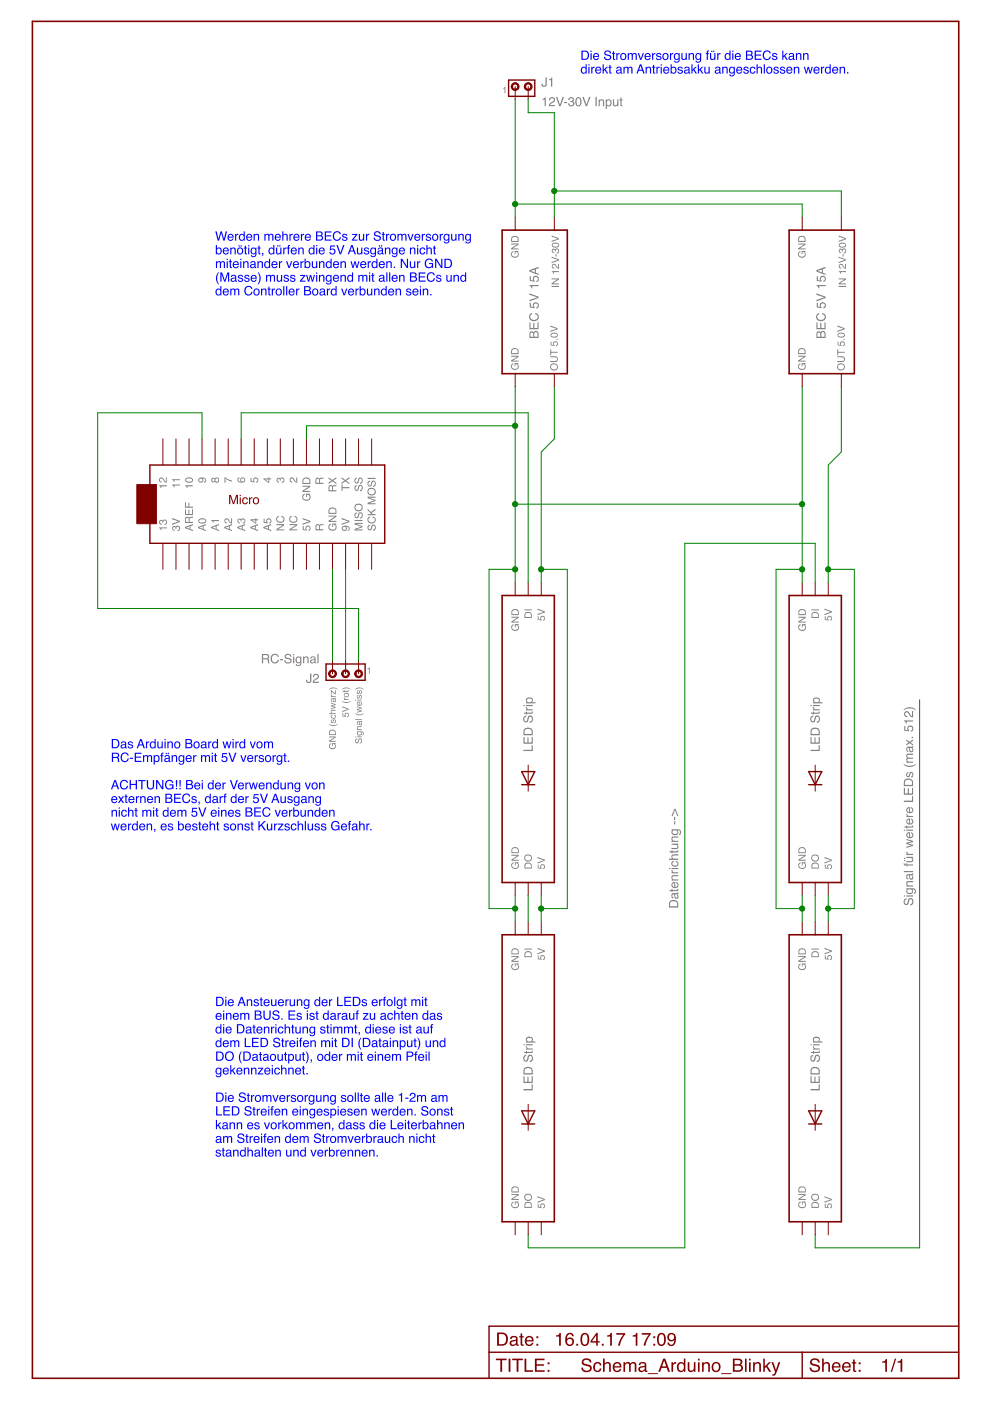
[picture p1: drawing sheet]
<?xml version="1.0" encoding="utf-8"?>
<!DOCTYPE eagle SYSTEM "eagle.dtd">
<eagle version="7.3.0">
<drawing>
<settings>
<setting alwaysvectorfont="no"/>
<setting verticaltext="up"/>
</settings>
<grid distance="0.1" unitdist="inch" unit="inch" style="lines" multiple="1" display="no" altdistance="0.01" altunitdist="inch" altunit="inch"/>
<schematic xreflabel="%F%N/%S.%C%R" xrefpart="/%S.%C%R">
<libraries>
<library name="con-amp">
<symbols>
<symbol name="MTA-1_2">
<wire x1="-1.27" y1="1.27" x2="-1.27" y2="-1.905" width="0.254" layer="94"/>
<wire x1="3.81" y1="-1.905" x2="-1.27" y2="-1.905" width="0.254" layer="94"/>
<wire x1="3.81" y1="-1.905" x2="3.81" y2="1.27" width="0.254" layer="94"/>
<wire x1="-1.27" y1="1.27" x2="3.81" y2="1.27" width="0.254" layer="94"/>
<circle x="0" y="0" radius="0.635" width="0.254" layer="94"/>
<circle x="2.54" y="0" radius="0.635" width="0.254" layer="94"/>
<text x="5.08" y="0" size="1.778" layer="95">&gt;NAME</text>
<text x="5.08" y="-3.81" size="1.778" layer="96">&gt;VALUE</text>
<text x="-2.54" y="-1.27" size="1.27" layer="95">1</text>
<pin name="1" x="0" y="-2.54" visible="off" length="short" direction="pas" rot="R90"/>
<pin name="2" x="2.54" y="-2.54" visible="off" length="short" direction="pas" rot="R90"/>
</symbol>
<symbol name="MTA-1_3">
<wire x1="-3.81" y1="1.27" x2="-3.81" y2="-1.905" width="0.254" layer="94"/>
<wire x1="3.81" y1="-1.905" x2="-3.81" y2="-1.905" width="0.254" layer="94"/>
<wire x1="3.81" y1="-1.905" x2="3.81" y2="1.27" width="0.254" layer="94"/>
<wire x1="-3.81" y1="1.27" x2="3.81" y2="1.27" width="0.254" layer="94"/>
<circle x="-2.54" y="0" radius="0.635" width="0.254" layer="94"/>
<circle x="0" y="0" radius="0.635" width="0.254" layer="94"/>
<circle x="2.54" y="0" radius="0.635" width="0.254" layer="94"/>
<text x="5.08" y="0" size="1.778" layer="95">&gt;NAME</text>
<text x="5.08" y="-3.81" size="1.778" layer="96">&gt;VALUE</text>
<text x="-5.08" y="-1.27" size="1.27" layer="95">1</text>
<pin name="1" x="-2.54" y="-2.54" visible="off" length="short" direction="pas" rot="R90"/>
<pin name="3" x="2.54" y="-2.54" visible="off" length="short" direction="pas" rot="R90"/>
<pin name="2" x="0" y="-2.54" visible="off" length="short" direction="pas" rot="R90"/>
</symbol>
</symbols>
<devicesets>
<deviceset name="350428-1" prefix="J">
<gates>
<gate name="G$1" symbol="MTA-1_2" x="0" y="0"/>
</gates>
<devices>
<device name="" package="350428-1">
<connects>
<connect gate="G$1" pin="1" pad="1"/>
<connect gate="G$1" pin="2" pad="2"/>
</connects>
<technologies>
<technology name=""/>
</technologies>
</device>
</devices>
</deviceset>
<deviceset name="350429-1" prefix="J">
<gates>
<gate name="G$1" symbol="MTA-1_3" x="0" y="0"/>
</gates>
<devices>
<device name="" package="350429-1">
<connects>
<connect gate="G$1" pin="1" pad="1"/>
<connect gate="G$1" pin="2" pad="2"/>
<connect gate="G$1" pin="3" pad="3"/>
</connects>
<technologies>
<technology name=""/>
</technologies>
</device>
</devices>
</deviceset>
</devicesets>
</library>
<library name="docu-dummy">
<symbols>
<symbol name="DIODE">
<wire x1="-1.27" y1="-1.27" x2="1.27" y2="0" width="0.254" layer="94"/>
<wire x1="1.27" y1="0" x2="-1.27" y2="1.27" width="0.254" layer="94"/>
<wire x1="1.27" y1="1.27" x2="1.27" y2="0" width="0.254" layer="94"/>
<wire x1="-1.27" y1="1.27" x2="-1.27" y2="-1.27" width="0.254" layer="94"/>
<wire x1="1.27" y1="0" x2="1.27" y2="-1.27" width="0.254" layer="94"/>
<wire x1="-2.54" y1="0" x2="2.54" y2="0" width="0.1524" layer="94"/>
</symbol>
</symbols>
<devicesets>
<deviceset name="DIODE" prefix="D">
<gates>
<gate name="G$1" symbol="DIODE" x="0" y="0"/>
</gates>
<devices>
<device name="">
<technologies>
<technology name=""/>
</technologies>
</device>
</devices>
</deviceset>
</devicesets>
</library>
<library name="frames">
<symbols>
<symbol name="DOCSMAL">
<wire x1="88.9" y1="0" x2="88.9" y2="5.08" width="0.254" layer="94"/>
<wire x1="88.9" y1="5.08" x2="149.86" y2="5.08" width="0.254" layer="94"/>
<wire x1="149.86" y1="5.08" x2="149.86" y2="0" width="0.254" layer="94"/>
<wire x1="149.86" y1="5.08" x2="180.34" y2="5.08" width="0.254" layer="94"/>
<wire x1="88.9" y1="5.08" x2="88.9" y2="10.16" width="0.254" layer="94"/>
<wire x1="88.9" y1="10.16" x2="180.34" y2="10.16" width="0.254" layer="94"/>
<text x="90.17" y="6.35" size="2.54" layer="94">Date:</text>
<text x="101.6" y="6.35" size="2.54" layer="94">&gt;LAST_DATE_TIME</text>
<text x="151.13" y="1.27" size="2.54" layer="94">Sheet:</text>
<text x="165.1" y="1.27" size="2.54" layer="94">&gt;SHEET</text>
<text x="90.17" y="1.27" size="2.54" layer="94">TITLE:</text>
<text x="106.68" y="1.27" size="2.54" layer="94">&gt;DRAWING_NAME</text>
<frame x1="0" y1="0" x2="180.34" y2="264.16" columns="4" rows="4" layer="94" border-left="no" border-top="no" border-right="no" border-bottom="no"/>
</symbol>
</symbols>
<devicesets>
<deviceset name="A4-SMALL-DOCFIELD" prefix="FRAME" uservalue="yes">
<gates>
<gate name="/1" symbol="DOCSMAL" x="0" y="0"/>
</gates>
<devices>
<device name="">
<technologies>
<technology name=""/>
</technologies>
</device>
</devices>
</deviceset>
</devicesets>
</library>
<library name="adafruit">
<symbols>
<symbol name="ARDUINOMICRO">
<pin name="12" x="-20.32" y="12.7" visible="pin" length="middle" rot="R270"/>
<pin name="11" x="-17.78" y="12.7" visible="pin" length="middle" rot="R270"/>
<pin name="10" x="-15.24" y="12.7" visible="pin" length="middle" rot="R270"/>
<pin name="9" x="-12.7" y="12.7" visible="pin" length="middle" rot="R270"/>
<pin name="8" x="-10.16" y="12.7" visible="pin" length="middle" rot="R270"/>
<pin name="7" x="-7.62" y="12.7" visible="pin" length="middle" rot="R270"/>
<pin name="6" x="-5.08" y="12.7" visible="pin" length="middle" rot="R270"/>
<pin name="5" x="-2.54" y="12.7" visible="pin" length="middle" rot="R270"/>
<pin name="4" x="0" y="12.7" visible="pin" length="middle" rot="R270"/>
<pin name="3" x="2.54" y="12.7" visible="pin" length="middle" rot="R270"/>
<pin name="2" x="5.08" y="12.7" visible="pin" length="middle" rot="R270"/>
<pin name="GND@1" x="7.62" y="12.7" visible="pin" length="middle" rot="R270"/>
<pin name="R@2" x="10.16" y="12.7" visible="pin" length="middle" rot="R270"/>
<pin name="RX" x="12.7" y="12.7" visible="pin" length="middle" rot="R270"/>
<pin name="TX" x="15.24" y="12.7" visible="pin" length="middle" rot="R270"/>
<pin name="SS" x="17.78" y="12.7" visible="pin" length="middle" rot="R270"/>
<pin name="MOSI" x="20.32" y="12.7" visible="pin" length="middle" rot="R270"/>
<pin name="SCK" x="20.32" y="-12.7" visible="pin" length="middle" rot="R90"/>
<pin name="MISO" x="17.78" y="-12.7" visible="pin" length="middle" rot="R90"/>
<pin name="9V" x="15.24" y="-12.7" visible="pin" length="middle" rot="R90"/>
<pin name="GND" x="12.7" y="-12.7" visible="pin" length="middle" rot="R90"/>
<pin name="R@1" x="10.16" y="-12.7" visible="pin" length="middle" rot="R90"/>
<pin name="5V" x="7.62" y="-12.7" visible="pin" length="middle" rot="R90"/>
<pin name="NC@1" x="5.08" y="-12.7" visible="pin" length="middle" rot="R90"/>
<pin name="NC@2" x="2.54" y="-12.7" visible="pin" length="middle" rot="R90"/>
<pin name="A5" x="0" y="-12.7" visible="pin" length="middle" rot="R90"/>
<pin name="A4" x="-2.54" y="-12.7" visible="pin" length="middle" rot="R90"/>
<pin name="A3" x="-5.08" y="-12.7" visible="pin" length="middle" rot="R90"/>
<pin name="A2" x="-7.62" y="-12.7" visible="pin" length="middle" rot="R90"/>
<pin name="A1" x="-10.16" y="-12.7" visible="pin" length="middle" rot="R90"/>
<pin name="A0" x="-12.7" y="-12.7" visible="pin" length="middle" rot="R90"/>
<pin name="AREF" x="-15.24" y="-12.7" visible="pin" length="middle" rot="R90"/>
<pin name="3V" x="-17.78" y="-12.7" visible="pin" length="middle" rot="R90"/>
<pin name="13" x="-20.32" y="-12.7" visible="pin" length="middle" rot="R90"/>
<wire x1="-22.86" y1="7.62" x2="22.86" y2="7.62" width="0.254" layer="94"/>
<wire x1="22.86" y1="7.62" x2="22.86" y2="-7.62" width="0.254" layer="94"/>
<wire x1="22.86" y1="-7.62" x2="-22.86" y2="-7.62" width="0.254" layer="94"/>
<wire x1="-22.86" y1="-7.62" x2="-22.86" y2="7.62" width="0.254" layer="94"/>
<rectangle x1="-25.4" y1="-3.81" x2="-21.59" y2="3.81" layer="94"/>
<text x="-7.62" y="0" size="1.778" layer="94">Micro</text>
</symbol>
</symbols>
<devicesets>
<deviceset name="ARDUINOMICRO">
<gates>
<gate name="G$1" symbol="ARDUINOMICRO" x="0" y="0"/>
</gates>
<devices>
<device name="" package="ARDUINOMICRO">
<connects>
<connect gate="G$1" pin="10" pad="P$3"/>
<connect gate="G$1" pin="11" pad="P$2"/>
<connect gate="G$1" pin="12" pad="P$1"/>
<connect gate="G$1" pin="13" pad="P$34"/>
<connect gate="G$1" pin="2" pad="P$11"/>
<connect gate="G$1" pin="3" pad="P$10"/>
<connect gate="G$1" pin="3V" pad="P$33"/>
<connect gate="G$1" pin="4" pad="P$9"/>
<connect gate="G$1" pin="5" pad="P$8"/>
<connect gate="G$1" pin="5V" pad="P$23"/>
<connect gate="G$1" pin="6" pad="P$7"/>
<connect gate="G$1" pin="7" pad="P$6"/>
<connect gate="G$1" pin="8" pad="P$5"/>
<connect gate="G$1" pin="9" pad="P$4"/>
<connect gate="G$1" pin="9V" pad="P$20"/>
<connect gate="G$1" pin="A0" pad="P$31"/>
<connect gate="G$1" pin="A1" pad="P$30"/>
<connect gate="G$1" pin="A2" pad="P$29"/>
<connect gate="G$1" pin="A3" pad="P$28"/>
<connect gate="G$1" pin="A4" pad="P$27"/>
<connect gate="G$1" pin="A5" pad="P$26"/>
<connect gate="G$1" pin="AREF" pad="P$32"/>
<connect gate="G$1" pin="GND" pad="P$12"/>
<connect gate="G$1" pin="GND@1" pad="P$21"/>
<connect gate="G$1" pin="MISO" pad="P$19"/>
<connect gate="G$1" pin="MOSI" pad="P$17"/>
<connect gate="G$1" pin="NC@1" pad="P$24"/>
<connect gate="G$1" pin="NC@2" pad="P$25"/>
<connect gate="G$1" pin="R@1" pad="P$13"/>
<connect gate="G$1" pin="R@2" pad="P$22"/>
<connect gate="G$1" pin="RX" pad="P$14"/>
<connect gate="G$1" pin="SCK" pad="P$18"/>
<connect gate="G$1" pin="SS" pad="P$16"/>
<connect gate="G$1" pin="TX" pad="P$15"/>
</connects>
<technologies>
<technology name=""/>
</technologies>
</device>
</devices>
</deviceset>
</devicesets>
</library>
</libraries>
<attributes>
</attributes>
<variantdefs>
</variantdefs>
<classes>
<class number="0" name="default" width="0" drill="0">
</class>
</classes>
<parts>
<part name="J1" library="con-amp" deviceset="350428-1" device="" value="12V-30V Input"/>
<part name="J2" library="con-amp" deviceset="350429-1" device="" value="RC-Signal"/>
<part name="D2" library="docu-dummy" deviceset="DIODE" device=""/>
<part name="D1" library="docu-dummy" deviceset="DIODE" device=""/>
<part name="D3" library="docu-dummy" deviceset="DIODE" device=""/>
<part name="D4" library="docu-dummy" deviceset="DIODE" device=""/>
<part name="FRAME1" library="frames" deviceset="A4-SMALL-DOCFIELD" device=""/>
<part name="U$1" library="adafruit" deviceset="ARDUINOMICRO" device=""/>
</parts>
<sheets>
<sheet>
<plain>
<wire x1="60.96" y1="83.82" x2="60.96" y2="55.88" width="0.3048" layer="94"/>
<wire x1="60.96" y1="55.88" x2="58.42" y2="55.88" width="0.3048" layer="94"/>
<wire x1="58.42" y1="55.88" x2="50.8" y2="55.88" width="0.3048" layer="94"/>
<wire x1="50.8" y1="55.88" x2="48.26" y2="55.88" width="0.3048" layer="94"/>
<wire x1="48.26" y1="55.88" x2="48.26" y2="83.82" width="0.3048" layer="94"/>
<wire x1="48.26" y1="83.82" x2="50.8" y2="83.82" width="0.3048" layer="94"/>
<wire x1="50.8" y1="83.82" x2="58.42" y2="83.82" width="0.3048" layer="94"/>
<wire x1="58.42" y1="83.82" x2="60.96" y2="83.82" width="0.3048" layer="94"/>
<wire x1="58.42" y1="83.82" x2="58.42" y2="86.36" width="0.1524" layer="94"/>
<wire x1="50.8" y1="83.82" x2="50.8" y2="86.36" width="0.1524" layer="94"/>
<wire x1="58.42" y1="55.88" x2="58.42" y2="53.34" width="0.1524" layer="94"/>
<wire x1="50.8" y1="55.88" x2="50.8" y2="53.34" width="0.1524" layer="94"/>
<text x="57.912" y="82.804" size="1.4224" layer="96" rot="R270">IN 12V-30V</text>
<text x="57.658" y="65.278" size="1.4224" layer="96" rot="R270">OUT 5.0V</text>
<text x="50.038" y="60.96" size="1.4224" layer="96" rot="R270">GND</text>
<text x="50.038" y="82.804" size="1.4224" layer="96" rot="R270">GND</text>
<text x="53.594" y="76.708" size="1.778" layer="96" rot="R270">BEC 5V 15A</text>
<wire x1="116.84" y1="83.82" x2="116.84" y2="55.88" width="0.3048" layer="94"/>
<wire x1="116.84" y1="55.88" x2="114.3" y2="55.88" width="0.3048" layer="94"/>
<wire x1="114.3" y1="55.88" x2="106.68" y2="55.88" width="0.3048" layer="94"/>
<wire x1="106.68" y1="55.88" x2="104.14" y2="55.88" width="0.3048" layer="94"/>
<wire x1="104.14" y1="55.88" x2="104.14" y2="83.82" width="0.3048" layer="94"/>
<wire x1="104.14" y1="83.82" x2="106.68" y2="83.82" width="0.3048" layer="94"/>
<wire x1="106.68" y1="83.82" x2="114.3" y2="83.82" width="0.3048" layer="94"/>
<wire x1="114.3" y1="83.82" x2="116.84" y2="83.82" width="0.3048" layer="94"/>
<wire x1="114.3" y1="83.82" x2="114.3" y2="86.36" width="0.1524" layer="94"/>
<wire x1="106.68" y1="83.82" x2="106.68" y2="86.36" width="0.1524" layer="94"/>
<wire x1="114.3" y1="55.88" x2="114.3" y2="53.34" width="0.1524" layer="94"/>
<wire x1="106.68" y1="55.88" x2="106.68" y2="53.34" width="0.1524" layer="94"/>
<text x="113.792" y="82.804" size="1.4224" layer="96" rot="R270">IN 12V-30V</text>
<text x="113.538" y="65.278" size="1.4224" layer="96" rot="R270">OUT 5.0V</text>
<text x="105.918" y="60.96" size="1.4224" layer="96" rot="R270">GND</text>
<text x="105.918" y="82.804" size="1.4224" layer="96" rot="R270">GND</text>
<text x="109.474" y="76.708" size="1.778" layer="96" rot="R270">BEC 5V 15A</text>
<text x="128.27" y="-47.752" size="1.778" layer="97" rot="R90">Signal für weitere LEDs (max. 512)</text>
<text x="-27.94" y="-33.02" size="1.778" layer="105">Das Arduino Board wird vom 
RC-Empfänger mit 5V versorgt.

ACHTUNG!! Bei der Verwendung von
externen BECs, darf der 5V Ausgang
nicht mit dem 5V eines BEC verbunden
werden, es besteht sonst Kurzschluss Gefahr.</text>
<text x="-7.62" y="71.12" size="1.778" layer="105">Werden mehrere BECs zur Stromversorgung
benötigt, dürfen die 5V Ausgänge nicht
miteinander verbunden werden. Nur GND
(Masse) muss zwingend mit allen BECs und
dem Controller Board verbunden sein.</text>
<text x="63.5" y="114.3" size="1.778" layer="105">Die Stromversorgung für die BECs kann
direkt am Antriebsakku angeschlossen werden.</text>
<text x="-7.62" y="-96.52" size="1.778" layer="105">Die Ansteuerung der LEDs erfolgt mit
einem BUS. Es ist darauf zu achten das
die Datenrichtung stimmt, diese ist auf
dem LED Streifen mit DI (Datainput) und
DO (Dataoutput), oder mit einem Pfeil
gekennzeichnet.

Die Stromversorgung sollte alle 1-2m am
LED Streifen eingespiesen werden. Sonst
kann es vorkommen, dass die Leiterbahnen
am Streifen dem Stromverbrauch nicht
standhalten und verbrennen.</text>
<text x="82.55" y="-48.26" size="1.778" layer="97" rot="R90">Datenrichtung --&gt;</text>
<wire x1="48.26" y1="12.7" x2="50.8" y2="12.7" width="0.3048" layer="94"/>
<wire x1="50.8" y1="12.7" x2="53.34" y2="12.7" width="0.3048" layer="94"/>
<wire x1="53.34" y1="12.7" x2="55.88" y2="12.7" width="0.3048" layer="94"/>
<wire x1="55.88" y1="12.7" x2="58.42" y2="12.7" width="0.3048" layer="94"/>
<wire x1="58.42" y1="12.7" x2="58.42" y2="-43.18" width="0.3048" layer="94"/>
<wire x1="58.42" y1="-43.18" x2="55.88" y2="-43.18" width="0.3048" layer="94"/>
<wire x1="55.88" y1="-43.18" x2="53.34" y2="-43.18" width="0.3048" layer="94"/>
<wire x1="53.34" y1="-43.18" x2="50.8" y2="-43.18" width="0.3048" layer="94"/>
<wire x1="50.8" y1="-43.18" x2="48.26" y2="-43.18" width="0.3048" layer="94"/>
<wire x1="48.26" y1="-43.18" x2="48.26" y2="12.7" width="0.3048" layer="94"/>
<wire x1="50.8" y1="12.7" x2="50.8" y2="15.24" width="0.1524" layer="94"/>
<wire x1="53.34" y1="12.7" x2="53.34" y2="15.24" width="0.1524" layer="94"/>
<wire x1="55.88" y1="12.7" x2="55.88" y2="15.24" width="0.1524" layer="94"/>
<wire x1="50.8" y1="-43.18" x2="50.8" y2="-45.72" width="0.1524" layer="94"/>
<wire x1="53.34" y1="-43.18" x2="53.34" y2="-45.72" width="0.1524" layer="94"/>
<wire x1="55.88" y1="-43.18" x2="55.88" y2="-45.72" width="0.1524" layer="94"/>
<text x="50.8" y="10.16" size="1.4224" layer="96" rot="R90" align="center-right">GND</text>
<text x="50.8" y="-40.64" size="1.4224" layer="96" rot="R90" align="center-left">GND</text>
<text x="55.88" y="-40.64" size="1.4224" layer="96" rot="R90" align="center-left">5V</text>
<text x="55.88" y="10.16" size="1.4224" layer="96" rot="R90" align="center-right">5V</text>
<text x="53.34" y="10.16" size="1.4224" layer="96" rot="R90" align="center-right">DI</text>
<text x="53.34" y="-40.64" size="1.4224" layer="96" rot="R90" align="center-left">DO</text>
<text x="53.34" y="-17.78" size="1.778" layer="96" rot="R90" align="center-left">LED Strip</text>
<wire x1="104.14" y1="12.7" x2="106.68" y2="12.7" width="0.3048" layer="94"/>
<wire x1="106.68" y1="12.7" x2="109.22" y2="12.7" width="0.3048" layer="94"/>
<wire x1="109.22" y1="12.7" x2="111.76" y2="12.7" width="0.3048" layer="94"/>
<wire x1="111.76" y1="12.7" x2="114.3" y2="12.7" width="0.3048" layer="94"/>
<wire x1="114.3" y1="12.7" x2="114.3" y2="-43.18" width="0.3048" layer="94"/>
<wire x1="114.3" y1="-43.18" x2="111.76" y2="-43.18" width="0.3048" layer="94"/>
<wire x1="111.76" y1="-43.18" x2="109.22" y2="-43.18" width="0.3048" layer="94"/>
<wire x1="109.22" y1="-43.18" x2="106.68" y2="-43.18" width="0.3048" layer="94"/>
<wire x1="106.68" y1="-43.18" x2="104.14" y2="-43.18" width="0.3048" layer="94"/>
<wire x1="104.14" y1="-43.18" x2="104.14" y2="12.7" width="0.3048" layer="94"/>
<wire x1="106.68" y1="12.7" x2="106.68" y2="15.24" width="0.1524" layer="94"/>
<wire x1="109.22" y1="12.7" x2="109.22" y2="15.24" width="0.1524" layer="94"/>
<wire x1="111.76" y1="12.7" x2="111.76" y2="15.24" width="0.1524" layer="94"/>
<wire x1="106.68" y1="-43.18" x2="106.68" y2="-45.72" width="0.1524" layer="94"/>
<wire x1="109.22" y1="-43.18" x2="109.22" y2="-45.72" width="0.1524" layer="94"/>
<wire x1="111.76" y1="-43.18" x2="111.76" y2="-45.72" width="0.1524" layer="94"/>
<text x="106.68" y="10.16" size="1.4224" layer="96" rot="R90" align="center-right">GND</text>
<text x="106.68" y="-40.64" size="1.4224" layer="96" rot="R90" align="center-left">GND</text>
<text x="111.76" y="-40.64" size="1.4224" layer="96" rot="R90" align="center-left">5V</text>
<text x="111.76" y="10.16" size="1.4224" layer="96" rot="R90" align="center-right">5V</text>
<text x="109.22" y="10.16" size="1.4224" layer="96" rot="R90" align="center-right">DI</text>
<text x="109.22" y="-40.64" size="1.4224" layer="96" rot="R90" align="center-left">DO</text>
<text x="109.22" y="-17.78" size="1.778" layer="96" rot="R90" align="center-left">LED Strip</text>
<wire x1="48.26" y1="-53.34" x2="50.8" y2="-53.34" width="0.3048" layer="94"/>
<wire x1="50.8" y1="-53.34" x2="53.34" y2="-53.34" width="0.3048" layer="94"/>
<wire x1="53.34" y1="-53.34" x2="55.88" y2="-53.34" width="0.3048" layer="94"/>
<wire x1="55.88" y1="-53.34" x2="58.42" y2="-53.34" width="0.3048" layer="94"/>
<wire x1="58.42" y1="-53.34" x2="58.42" y2="-109.22" width="0.3048" layer="94"/>
<wire x1="58.42" y1="-109.22" x2="55.88" y2="-109.22" width="0.3048" layer="94"/>
<wire x1="55.88" y1="-109.22" x2="53.34" y2="-109.22" width="0.3048" layer="94"/>
<wire x1="53.34" y1="-109.22" x2="50.8" y2="-109.22" width="0.3048" layer="94"/>
<wire x1="50.8" y1="-109.22" x2="48.26" y2="-109.22" width="0.3048" layer="94"/>
<wire x1="48.26" y1="-109.22" x2="48.26" y2="-53.34" width="0.3048" layer="94"/>
<wire x1="50.8" y1="-53.34" x2="50.8" y2="-50.8" width="0.1524" layer="94"/>
<wire x1="53.34" y1="-53.34" x2="53.34" y2="-50.8" width="0.1524" layer="94"/>
<wire x1="55.88" y1="-53.34" x2="55.88" y2="-50.8" width="0.1524" layer="94"/>
<wire x1="50.8" y1="-109.22" x2="50.8" y2="-111.76" width="0.1524" layer="94"/>
<wire x1="53.34" y1="-109.22" x2="53.34" y2="-111.76" width="0.1524" layer="94"/>
<wire x1="55.88" y1="-109.22" x2="55.88" y2="-111.76" width="0.1524" layer="94"/>
<text x="50.8" y="-55.88" size="1.4224" layer="96" rot="R90" align="center-right">GND</text>
<text x="50.8" y="-106.68" size="1.4224" layer="96" rot="R90" align="center-left">GND</text>
<text x="55.88" y="-106.68" size="1.4224" layer="96" rot="R90" align="center-left">5V</text>
<text x="55.88" y="-55.88" size="1.4224" layer="96" rot="R90" align="center-right">5V</text>
<text x="53.34" y="-55.88" size="1.4224" layer="96" rot="R90" align="center-right">DI</text>
<text x="53.34" y="-106.68" size="1.4224" layer="96" rot="R90" align="center-left">DO</text>
<text x="53.34" y="-83.82" size="1.778" layer="96" rot="R90" align="center-left">LED Strip</text>
<wire x1="104.14" y1="-53.34" x2="106.68" y2="-53.34" width="0.3048" layer="94"/>
<wire x1="106.68" y1="-53.34" x2="109.22" y2="-53.34" width="0.3048" layer="94"/>
<wire x1="109.22" y1="-53.34" x2="111.76" y2="-53.34" width="0.3048" layer="94"/>
<wire x1="111.76" y1="-53.34" x2="114.3" y2="-53.34" width="0.3048" layer="94"/>
<wire x1="114.3" y1="-53.34" x2="114.3" y2="-109.22" width="0.3048" layer="94"/>
<wire x1="114.3" y1="-109.22" x2="111.76" y2="-109.22" width="0.3048" layer="94"/>
<wire x1="111.76" y1="-109.22" x2="109.22" y2="-109.22" width="0.3048" layer="94"/>
<wire x1="109.22" y1="-109.22" x2="106.68" y2="-109.22" width="0.3048" layer="94"/>
<wire x1="106.68" y1="-109.22" x2="104.14" y2="-109.22" width="0.3048" layer="94"/>
<wire x1="104.14" y1="-109.22" x2="104.14" y2="-53.34" width="0.3048" layer="94"/>
<wire x1="106.68" y1="-53.34" x2="106.68" y2="-50.8" width="0.1524" layer="94"/>
<wire x1="109.22" y1="-53.34" x2="109.22" y2="-50.8" width="0.1524" layer="94"/>
<wire x1="111.76" y1="-53.34" x2="111.76" y2="-50.8" width="0.1524" layer="94"/>
<wire x1="106.68" y1="-109.22" x2="106.68" y2="-111.76" width="0.1524" layer="94"/>
<wire x1="109.22" y1="-109.22" x2="109.22" y2="-111.76" width="0.1524" layer="94"/>
<wire x1="111.76" y1="-109.22" x2="111.76" y2="-111.76" width="0.1524" layer="94"/>
<text x="106.68" y="-55.88" size="1.4224" layer="96" rot="R90" align="center-right">GND</text>
<text x="106.68" y="-106.68" size="1.4224" layer="96" rot="R90" align="center-left">GND</text>
<text x="111.76" y="-106.68" size="1.4224" layer="96" rot="R90" align="center-left">5V</text>
<text x="111.76" y="-55.88" size="1.4224" layer="96" rot="R90" align="center-right">5V</text>
<text x="109.22" y="-55.88" size="1.4224" layer="96" rot="R90" align="center-right">DI</text>
<text x="109.22" y="-106.68" size="1.4224" layer="96" rot="R90" align="center-left">DO</text>
<text x="109.22" y="-83.82" size="1.778" layer="96" rot="R90" align="center-left">LED Strip</text>
<text x="15.24" y="-5.08" size="1.27" layer="96" rot="R90" align="center-right">GND (schwarz)</text>
<text x="17.78" y="-5.08" size="1.27" layer="96" rot="R90" align="center-right">5V (rot)</text>
<text x="20.32" y="-5.08" size="1.27" layer="96" rot="R90" align="center-right">Signal (weiss)</text>
</plain>
<instances>
<instance part="J1" gate="G$1" x="50.8" y="111.76"/>
<instance part="J2" gate="G$1" x="17.78" y="-2.54" rot="R180"/>
<instance part="D2" gate="G$1" x="53.34" y="-22.86" rot="R270"/>
<instance part="D1" gate="G$1" x="109.22" y="-22.86" rot="R270"/>
<instance part="D3" gate="G$1" x="53.34" y="-88.9" rot="R270"/>
<instance part="D4" gate="G$1" x="109.22" y="-88.9" rot="R270"/>
<instance part="FRAME1" gate="/1" x="-43.18" y="-139.7"/>
<instance part="U$1" gate="G$1" x="2.54" y="30.48"/>
</instances>
<busses>
</busses>
<nets>
<net name="N$4" class="0">
<segment>
<pinref part="J1" gate="G$1" pin="1"/>
<wire x1="50.8" y1="86.36" x2="50.8" y2="88.9" width="0.1524" layer="91"/>
<wire x1="50.8" y1="88.9" x2="50.8" y2="109.22" width="0.1524" layer="91"/>
<wire x1="106.68" y1="86.36" x2="106.68" y2="88.9" width="0.1524" layer="91"/>
<wire x1="106.68" y1="88.9" x2="50.8" y2="88.9" width="0.1524" layer="91"/>
<junction x="50.8" y="88.9"/>
</segment>
</net>
<net name="N$9" class="0">
<segment>
<wire x1="58.42" y1="86.36" x2="58.42" y2="91.44" width="0.1524" layer="91"/>
<pinref part="J1" gate="G$1" pin="2"/>
<wire x1="58.42" y1="91.44" x2="58.42" y2="106.68" width="0.1524" layer="91"/>
<wire x1="58.42" y1="106.68" x2="53.34" y2="106.68" width="0.1524" layer="91"/>
<wire x1="53.34" y1="106.68" x2="53.34" y2="109.22" width="0.1524" layer="91"/>
<wire x1="114.3" y1="86.36" x2="114.3" y2="91.44" width="0.1524" layer="91"/>
<wire x1="114.3" y1="91.44" x2="58.42" y2="91.44" width="0.1524" layer="91"/>
<junction x="58.42" y="91.44"/>
</segment>
</net>
<net name="N$1" class="0">
<segment>
<wire x1="50.8" y1="53.34" x2="50.8" y2="45.72" width="0.1524" layer="91"/>
<wire x1="50.8" y1="45.72" x2="50.8" y2="30.48" width="0.1524" layer="91"/>
<wire x1="50.8" y1="30.48" x2="50.8" y2="17.78" width="0.1524" layer="91"/>
<wire x1="50.8" y1="17.78" x2="50.8" y2="15.24" width="0.1524" layer="91"/>
<wire x1="106.68" y1="53.34" x2="106.68" y2="30.48" width="0.1524" layer="91"/>
<wire x1="106.68" y1="30.48" x2="106.68" y2="17.78" width="0.1524" layer="91"/>
<wire x1="106.68" y1="17.78" x2="106.68" y2="15.24" width="0.1524" layer="91"/>
<wire x1="50.8" y1="30.48" x2="106.68" y2="30.48" width="0.1524" layer="91"/>
<junction x="50.8" y="30.48"/>
<junction x="106.68" y="30.48"/>
<wire x1="50.8" y1="17.78" x2="45.72" y2="17.78" width="0.1524" layer="91"/>
<wire x1="45.72" y1="17.78" x2="45.72" y2="-48.26" width="0.1524" layer="91"/>
<wire x1="45.72" y1="-48.26" x2="50.8" y2="-48.26" width="0.1524" layer="91"/>
<wire x1="50.8" y1="-48.26" x2="50.8" y2="-45.72" width="0.1524" layer="91"/>
<junction x="50.8" y="17.78"/>
<wire x1="106.68" y1="17.78" x2="101.6" y2="17.78" width="0.1524" layer="91"/>
<wire x1="101.6" y1="17.78" x2="101.6" y2="-48.26" width="0.1524" layer="91"/>
<wire x1="101.6" y1="-48.26" x2="106.68" y2="-48.26" width="0.1524" layer="91"/>
<wire x1="106.68" y1="-48.26" x2="106.68" y2="-45.72" width="0.1524" layer="91"/>
<junction x="106.68" y="17.78"/>
<wire x1="50.8" y1="-48.26" x2="50.8" y2="-50.8" width="0.1524" layer="91"/>
<junction x="50.8" y="-48.26"/>
<wire x1="106.68" y1="-48.26" x2="106.68" y2="-50.8" width="0.1524" layer="91"/>
<junction x="106.68" y="-48.26"/>
<pinref part="U$1" gate="G$1" pin="GND@1"/>
<wire x1="10.16" y1="43.18" x2="10.16" y2="45.72" width="0.1524" layer="91"/>
<wire x1="10.16" y1="45.72" x2="50.8" y2="45.72" width="0.1524" layer="91"/>
<junction x="50.8" y="45.72"/>
</segment>
</net>
<net name="N$3" class="0">
<segment>
<wire x1="114.3" y1="53.34" x2="114.3" y2="40.64" width="0.1524" layer="91"/>
<wire x1="114.3" y1="40.64" x2="111.76" y2="38.1" width="0.1524" layer="91"/>
<wire x1="111.76" y1="38.1" x2="111.76" y2="17.78" width="0.1524" layer="91"/>
<wire x1="111.76" y1="17.78" x2="111.76" y2="15.24" width="0.1524" layer="91"/>
<wire x1="111.76" y1="17.78" x2="116.84" y2="17.78" width="0.1524" layer="91"/>
<wire x1="116.84" y1="17.78" x2="116.84" y2="-48.26" width="0.1524" layer="91"/>
<wire x1="116.84" y1="-48.26" x2="111.76" y2="-48.26" width="0.1524" layer="91"/>
<wire x1="111.76" y1="-48.26" x2="111.76" y2="-45.72" width="0.1524" layer="91"/>
<junction x="111.76" y="17.78"/>
<wire x1="111.76" y1="-48.26" x2="111.76" y2="-50.8" width="0.1524" layer="91"/>
<junction x="111.76" y="-48.26"/>
</segment>
</net>
<net name="N$5" class="0">
<segment>
<wire x1="58.42" y1="53.34" x2="58.42" y2="43.18" width="0.1524" layer="91"/>
<wire x1="58.42" y1="43.18" x2="55.88" y2="40.64" width="0.1524" layer="91"/>
<wire x1="55.88" y1="40.64" x2="55.88" y2="17.78" width="0.1524" layer="91"/>
<wire x1="55.88" y1="17.78" x2="55.88" y2="15.24" width="0.1524" layer="91"/>
<wire x1="55.88" y1="17.78" x2="60.96" y2="17.78" width="0.1524" layer="91"/>
<wire x1="60.96" y1="17.78" x2="60.96" y2="-48.26" width="0.1524" layer="91"/>
<wire x1="60.96" y1="-48.26" x2="55.88" y2="-48.26" width="0.1524" layer="91"/>
<junction x="55.88" y="17.78"/>
<wire x1="55.88" y1="-48.26" x2="55.88" y2="-45.72" width="0.1524" layer="91"/>
<wire x1="55.88" y1="-48.26" x2="55.88" y2="-50.8" width="0.1524" layer="91"/>
<junction x="55.88" y="-48.26"/>
</segment>
</net>
<net name="N$10" class="0">
<segment>
<wire x1="53.34" y1="15.24" x2="53.34" y2="48.26" width="0.1524" layer="91"/>
<pinref part="U$1" gate="G$1" pin="6"/>
<wire x1="53.34" y1="48.26" x2="-2.54" y2="48.26" width="0.1524" layer="91"/>
<wire x1="-2.54" y1="48.26" x2="-2.54" y2="43.18" width="0.1524" layer="91"/>
</segment>
</net>
<net name="N$11" class="0">
<segment>
<wire x1="83.82" y1="-114.3" x2="83.82" y2="22.86" width="0.1524" layer="91"/>
<wire x1="83.82" y1="22.86" x2="109.22" y2="22.86" width="0.1524" layer="91"/>
<wire x1="109.22" y1="22.86" x2="109.22" y2="15.24" width="0.1524" layer="91"/>
<wire x1="53.34" y1="-111.76" x2="53.34" y2="-114.3" width="0.1524" layer="91"/>
<wire x1="53.34" y1="-114.3" x2="83.82" y2="-114.3" width="0.1524" layer="91"/>
</segment>
</net>
<net name="N$12" class="0">
<segment>
<wire x1="109.22" y1="-111.76" x2="109.22" y2="-114.3" width="0.1524" layer="91"/>
<wire x1="109.22" y1="-114.3" x2="129.54" y2="-114.3" width="0.1524" layer="91"/>
<wire x1="129.54" y1="-114.3" x2="129.54" y2="-7.62" width="0.1524" layer="91"/>
</segment>
</net>
<net name="N$2" class="0">
<segment>
<wire x1="53.34" y1="-45.72" x2="53.34" y2="-50.8" width="0.1524" layer="91"/>
</segment>
</net>
<net name="N$13" class="0">
<segment>
<wire x1="109.22" y1="-45.72" x2="109.22" y2="-50.8" width="0.1524" layer="91"/>
</segment>
</net>
<net name="N$6" class="0">
<segment>
<pinref part="U$1" gate="G$1" pin="GND"/>
<pinref part="J2" gate="G$1" pin="3"/>
<wire x1="15.24" y1="17.78" x2="15.24" y2="0" width="0.1524" layer="91"/>
</segment>
</net>
<net name="N$7" class="0">
<segment>
<pinref part="J2" gate="G$1" pin="2"/>
<pinref part="U$1" gate="G$1" pin="9V"/>
<wire x1="17.78" y1="0" x2="17.78" y2="17.78" width="0.1524" layer="91"/>
</segment>
</net>
<net name="N$8" class="0">
<segment>
<pinref part="J2" gate="G$1" pin="1"/>
<wire x1="20.32" y1="0" x2="20.32" y2="10.16" width="0.1524" layer="91"/>
<wire x1="20.32" y1="10.16" x2="-30.48" y2="10.16" width="0.1524" layer="91"/>
<wire x1="-30.48" y1="10.16" x2="-30.48" y2="48.26" width="0.1524" layer="91"/>
<pinref part="U$1" gate="G$1" pin="9"/>
<wire x1="-30.48" y1="48.26" x2="-10.16" y2="48.26" width="0.1524" layer="91"/>
<wire x1="-10.16" y1="48.26" x2="-10.16" y2="43.18" width="0.1524" layer="91"/>
</segment>
</net>
</nets>
</sheet>
</sheets>
</schematic>
</drawing>
<compatibility>
<note version="6.3" minversion="6.2.2" severity="warning">
Since Version 6.2.2 text objects can contain more than one line,
which will not be processed correctly with this version.
</note>
</compatibility>
</eagle>
